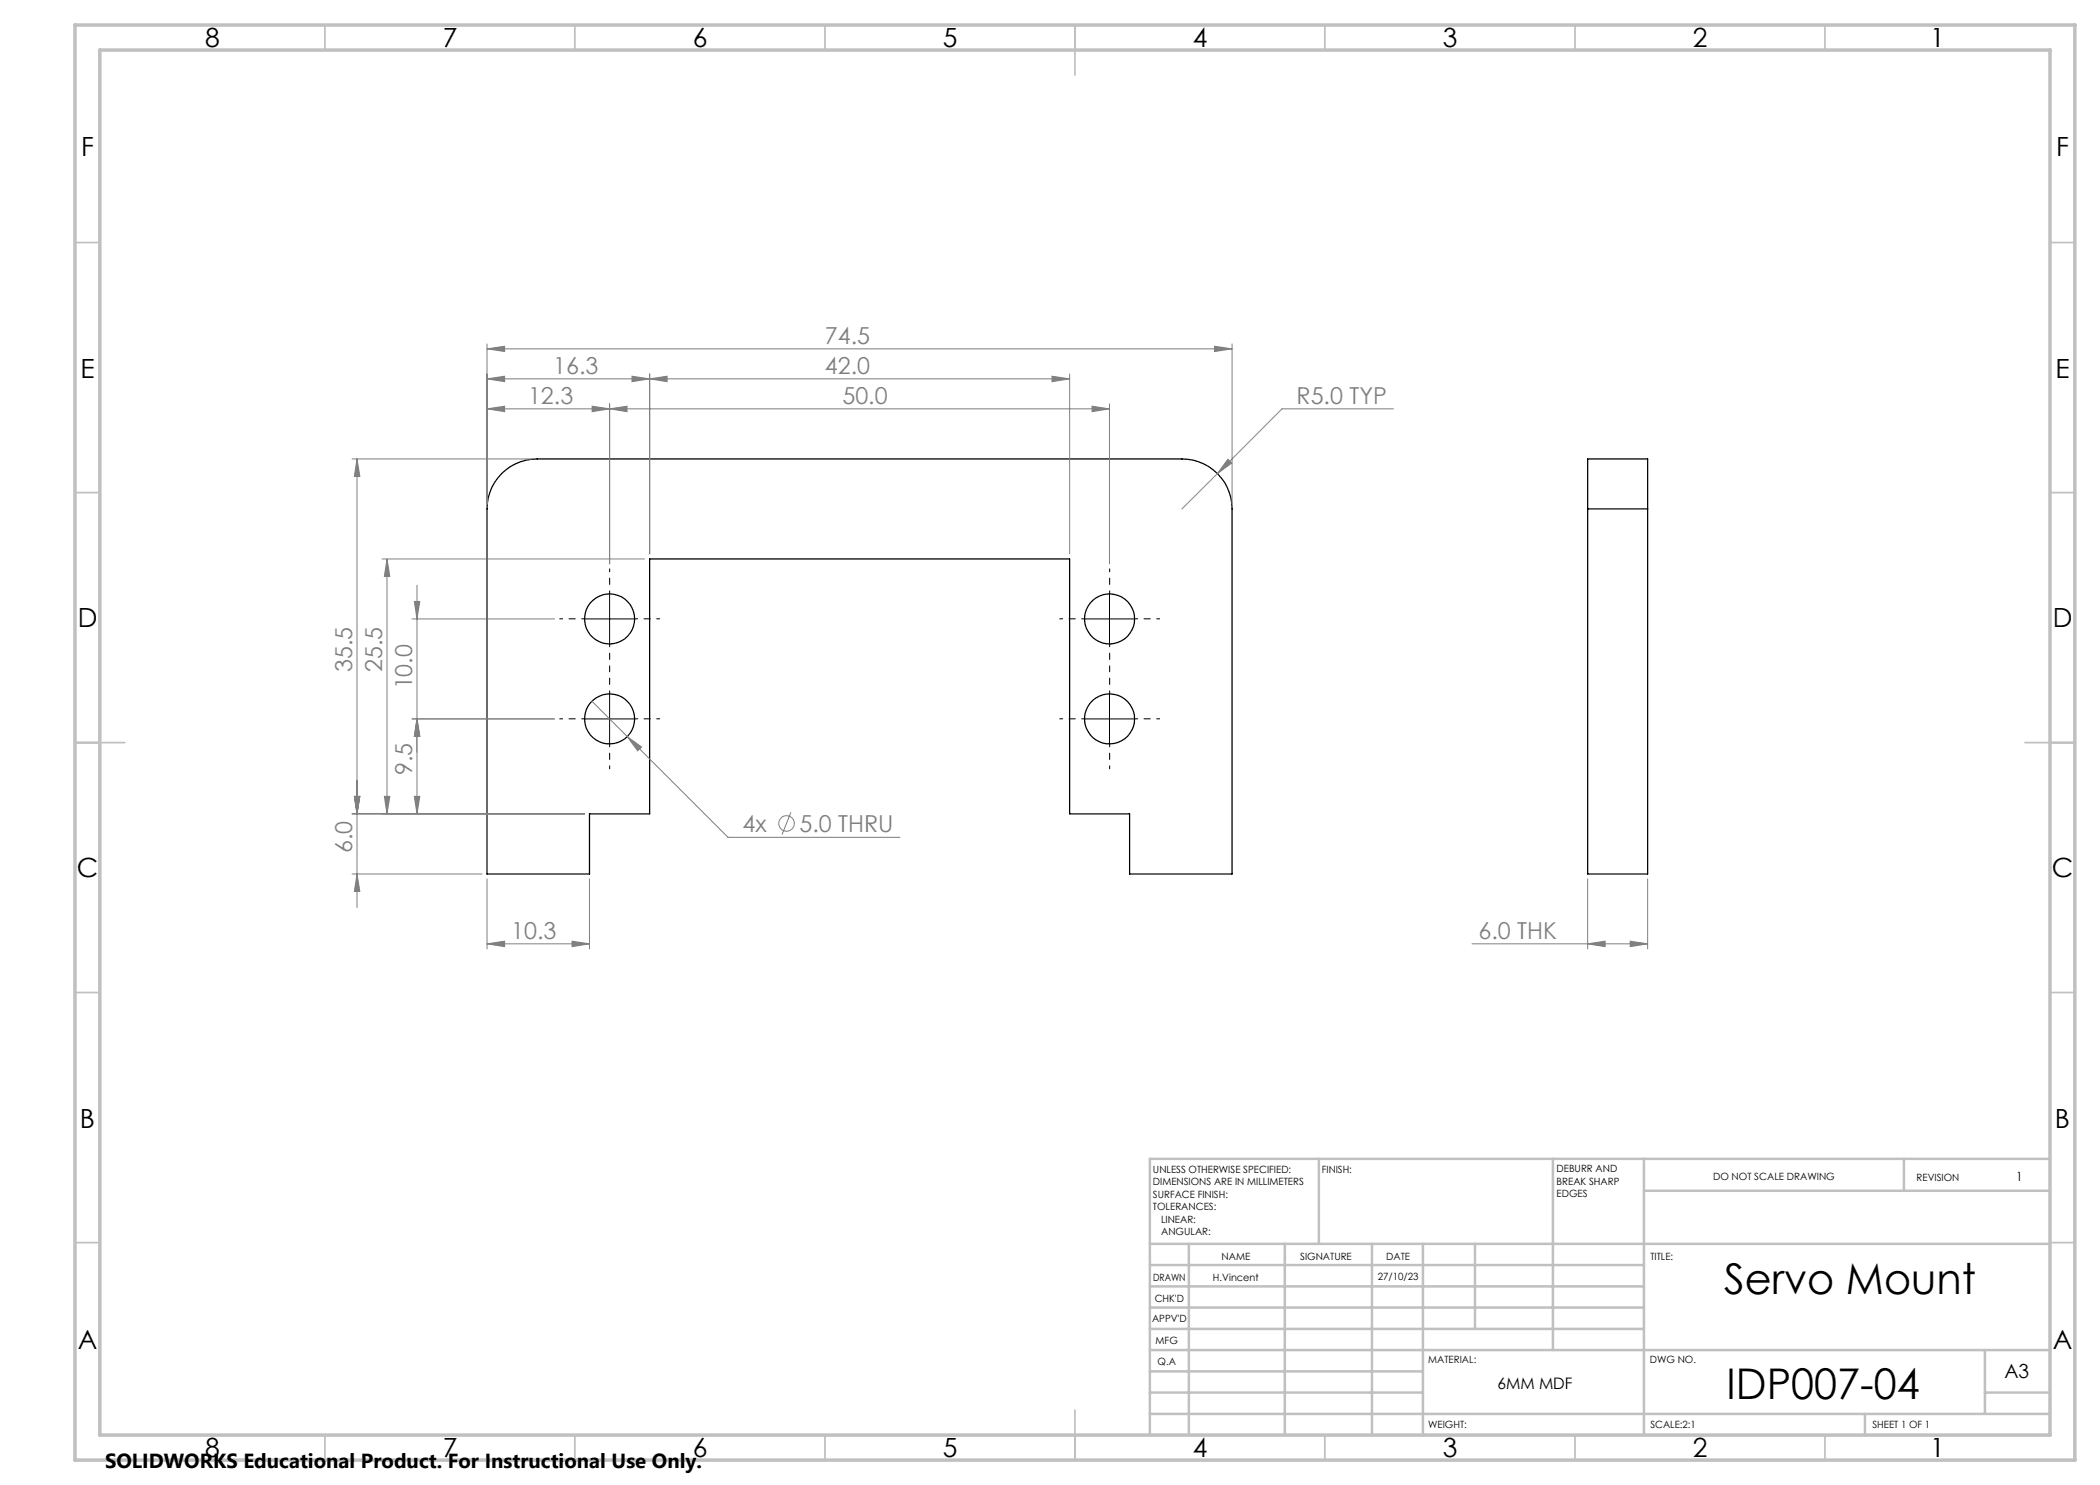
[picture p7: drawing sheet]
<svg xmlns="http://www.w3.org/2000/svg" width="420mm" height="297mm" viewBox="0 0 420 297" stroke-linecap="round" stroke-linejoin="round" font-family="sans-serif">
<g fill="none" stroke="#000" stroke-width=".25">
<path d="M100.3 94.7a10.1 10.1 0 0 1 7.1-2.9h129a10 10 0 0 1 10 10v73h-20.5v-12h-12v-51h-84v51h-12v12h-20.5v-73a10.1 10.1 0 0 1 2.9-7.1zM317.5 101.8v-10h12v10M317.5 101.8v73h12v-73M317.5 101.8h12"/>
<circle cx="121.9" cy="123.8" r="5"/>
<circle cx="221.9" cy="123.8" r="5"/>
<circle cx="121.9" cy="143.8" r="5"/>
<circle cx="221.9" cy="143.8" r="5"/>
</g>
<g fill="none" stroke="#808080" stroke-width=".2">
<path d="M97.4 69.8l3.5-.6v1.1zM97.4 75.8l3.5-.6v1.1zM97.4 68.8v32M97.4 69.8h149M97.4 75.8h116.5M126.4 75.2l3.5 .6-3.5 .5zM129.9 75.8l3.5-.6v1.1zM129.9 74.8v36M210.4 75.2l3.5 .6-3.5 .5zM213.9 74.8v36M242.9 69.2l3.5 .6-3.5 .5zM246.4 68.8v32"/>
<path d="M70.4 91.8h36M71.4 91.8l.6 3.5h-1.1zM71.4 91.8v89.7M97.4 81.8l3.5-.6v1.1zM97.4 81.8h124.5M118.4 81.2l3.5 .6-3.5 .5zM121.9 81.8l3.5-.6v1.1zM121.9 80.8v32M218.4 81.2l3.5 .6-3.5 .5zM221.9 80.8v32M243.5 94.7l-7.1 7.1M245.6 91.9l.7 .7-2.8 2.1z"/>
<path d="M278.7 81.8h-22.3l-12.9 12.9M76.4 111.8h52.5M77.4 111.8l.6 3.5h-1.1zM77.4 111.8v51M83.4 117v45.8M82.4 123.8h28.5M82.9 120.3h1.1l-.6 3.5zM70.9 159.3h1.1l-.6 3.5zM76.9 159.3h1.1l-.6 3.5zM82.9 159.3h1.1l-.6 3.5zM83.4 143.8l.6 3.5h-1.1zM110.9 143.8h-28.5"/>
<path d="M118.4 140.3l27.2 27.2h34.4M125.4 147.3l2.9 2.1-.8 .8zM70.4 162.8h46.5M70.4 174.8h26M71.4 174.8l.6 3.5h-1.1zM97.4 175.8v14M117.9 175.8v14M158.2 162.5l-1.8 4.4M317.5 175.8v14M329.5 175.8v14M97.4 188.8l3.5-.6v1.1zM97.4 188.8h20.5"/>
<path d="M114.4 188.2l3.5 .6-3.5 .5zM294.4 188.8h35.1M317.5 188.8l3.5-.6v1.1zM326 188.2l3.5 .6-3.5 .5z"/>
<circle cx="157.3" cy="164.7" r="1.56"/>
</g>
<g fill="none" stroke="#000" stroke-width=".2" stroke-dasharray="15.2 1.3 1.3 1.3" stroke-dashoffset="14.6">
<path d="M121.9 118.8v-5M221.9 118.8v-5M116.9 123.8h-5M121.9 138.8v-5M121.9 128.8v5M126.9 123.8h5M216.9 123.8h-5M221.9 128.8v5M221.9 138.8v-5M226.9 123.8h5M116.9 143.8h-5M121.9 148.8v5"/>
<path d="M126.9 143.8h5M216.9 143.8h-5M221.9 148.8v5M226.9 143.8h5"/>
</g>
<path d="M121.9 118.8v10M221.9 118.8v10M116.9 123.8h10M121.9 138.8v10M216.9 123.8h10M221.9 138.8v10M116.9 143.8h10M216.9 143.8h10" fill="none" stroke="#000" stroke-width=".2"/>
<g fill="none" stroke="#c0c0c0" stroke-width=".35">
<path d="M65 5v5M115 5v5M165 5v5M215 5v10M265 5v5M315 5v5M365 5v5M15 48.5h5M410 48.5h5M15 98.5h5M410 98.5h5M15 148.5h10"/>
<path d="M405 148.5h10M15 198.5h5M410 198.5h5M15 248.5h5M410 248.5h5M65 287v5M115 287v5M165 287v5M215 282v10M265 287v5M315 287v5M365 287v5"/>
</g>
<g fill="none" stroke="#c0c0c0" stroke-width=".5">
<path d="M263.8 231.8v17M310.6 231.8v38.2M328.8 231.8v55.2M328.8 238.2h81.2M380.8 231.8v6.4M410 231.8h-180v55.2M230 248.8h180M230 257.3h98.8M230 253h98.8M237.8 248.8v38.2M257 248.8v38.2M274.4 248.8v38.2"/>
<path d="M284.6 248.8v38.2M295 248.8v17M230 265.8h98.8M230 261.5h98.8M230 278.5h54.6M230 274.3h54.6M230 270h180M397 278.5h13M397 270v12.8M230 282.8h180M373 282.8v4.2"/>
</g>
<path d="M15 5h400v287h-400zM20 10h390v277h-390z" fill="none" stroke="#c0c0c0" stroke-width=".7"/>
<g fill="#808080">
<path d="M97.4 69.8l3.5-.6v1.1zM242.9 69.2l3.5 .6-3.5 .5zM97.4 81.8l3.5-.6v1.1zM118.4 81.2l3.5 .6-3.5 .5zM97.4 75.8l3.5-.6v1.1zM126.4 75.2l3.5 .6-3.5 .5zM129.9 75.8l3.5-.6v1.1zM210.4 75.2l3.5 .6-3.5 .5zM121.9 81.8l3.5-.6v1.1zM218.4 81.2l3.5 .6-3.5 .5zM97.4 188.8l3.5-.6v1.1zM114.4 188.2l3.5 .6-3.5 .5zM125.4 147.3l2.1 2.9 .8-.8zM245.6 91.9l-2.1 2.8 2.8-2.1zM317.5 188.8l3.5-.6v1.1zM326 188.2l3.5 .6-3.5 .5z"/>
<path d="M82.9 159.3h1.1l-.6 3.5zM83.4 143.8l.6 3.5h-1.1zM76.9 159.3h1.1l-.6 3.5zM77.4 111.8l.6 3.5h-1.1z"/>
<path d="M71.4 91.8l.6 3.5h-1.1zM70.9 159.3h1.1l-.6 3.5zM82.9 120.3h1.1l-.6 3.5zM83.4 143.8l.6 3.5h-1.1zM70.9 159.3h1.1l-.6 3.5zM71.4 174.8l.6 3.5h-1.1z"/>
</g>
<g font-size="8.5">
<text x="344.8" y="258.8">Servo Mount</text>
<text x="345.3" y="279.7">IDP007-04</text>
</g>
<g font-size="5.3">
<text x="41" y="9.5">8</text>
<text x="88.5" y="9.5">7</text>
<text x="138.5" y="9.5">6</text>
<text x="188.5" y="9.5">5</text>
<text x="238.5" y="9.5">4</text>
<text x="288.5" y="9.5">3</text>
<text x="338.5" y="9.5">2</text>
<text x="386" y="9.5">1</text>
<text x="16.2" y="31.2">F</text>
<text x="411.2" y="31.2">F</text>
<text x="16.1" y="75.5">E</text>
<text x="411.1" y="75.5">E</text>
<text x="15.5" y="125.5">D</text>
<text x="410.5" y="125.5">D</text>
<text x="15.4" y="175.5">C</text>
<text x="410.4" y="175.5">C</text>
<text x="16" y="225.5">B</text>
<text x="411" y="225.5">B</text>
<text x="15.5" y="269.7">A</text>
<text x="410.5" y="269.7">A</text>
<text x="41" y="291.5">8</text>
<text x="88.5" y="291.5">7</text>
<text x="138.5" y="291.5">6</text>
<text x="188.5" y="291.5">5</text>
<text x="238.5" y="291.5">4</text>
<text x="288.5" y="291.5">3</text>
<text x="338.5" y="291.5">2</text>
<text x="386" y="291.5">1</text>
</g>
<g font-size="4.7" fill="#808080">
<text x="165" y="68.8">74.5</text>
<text x="110.6" y="74.7">16.3</text>
<text x="165" y="74.7">42.0</text>
<text x="105.6" y="80.7">12.3</text>
<text x="168.5" y="80.8">50.0</text>
<text x="259.3" y="80.8">R5.0 TYP</text>
<text x="70.4" y="134.4" transform="rotate(-90 70.4 134.4)">35.5</text>
<text x="76.4" y="134.4" transform="rotate(-90 76.4 134.4)">25.5</text>
<text x="82.4" y="137.9" transform="rotate(-90 82.4 137.9)">10.0</text>
<text x="82.4" y="155" transform="rotate(-90 82.4 155)">9.5</text>
<text x="148.5" y="166.4">4x</text>
<text x="159.9" y="166.4">5.0 THRU</text>
<text x="70.4" y="170.7" transform="rotate(-90 70.4 170.7)">6.0</text>
<text x="102.2" y="187.8">10.3</text>
<text x="295.7" y="187.8">6.0 THK</text>
</g>
<text font-size="4.1" x="21" y="293.7">SOLIDWORKS Educational Product. For Instructional Use Only.</text>
<text font-size="3.9" x="400.9" y="275.5">A3</text>
<text font-size="3.2" x="299.5" y="277.9">6MM MDF</text>
<text font-size="2.5" x="403.2" y="236.1">1</text>
<g font-size="2">
<text x="230.6" y="234.6">UNLESS OTHERWISE SPECIFIED:</text>
<text x="230.6" y="237.1">DIMENSIONS ARE IN MILLIMETERS</text>
<text x="230.6" y="239.6">SURFACE FINISH:</text>
<text x="264.4" y="234.6">FINISH:</text>
<text x="311.3" y="234.5">DEBURR AND</text>
<text x="311.3" y="237">BREAK SHARP</text>
<text x="311.3" y="239.5">EDGES</text>
<text x="342.6" y="236">DO NOT SCALE DRAWING</text>
<text x="383.3" y="236.2">REVISION</text>
<text x="230.6" y="242.1">TOLERANCES:</text>
<text x="232.2" y="244.6">LINEAR:</text>
<text x="232.2" y="247.1">ANGULAR:</text>
<text x="244.3" y="252">NAME</text>
<text x="260" y="251.9">SIGNATURE</text>
<text x="277.2" y="251.9">DATE</text>
<text x="330.1" y="251.9">TITLE:</text>
<text x="230.6" y="256.1">DRAWN</text>
<text x="242.6" y="256.1">H.Vincent</text>
<text x="275.6" y="255.9">27/10/23</text>
<text x="230.9" y="260.3">CHK'D</text>
<text x="230.4" y="264.4">APPV'D</text>
<text x="231.1" y="268.8">MFG</text>
<text x="231.5" y="273">Q.A</text>
<text x="285.6" y="272.5">MATERIAL:</text>
<text x="330" y="272.5">DWG NO.</text>
<text x="285.6" y="285.5">WEIGHT:</text>
<text x="330.1" y="285.6">SCALE:2:1</text>
<text x="374.5" y="285.6">SHEET 1 OF 1</text>
</g>
</svg>
